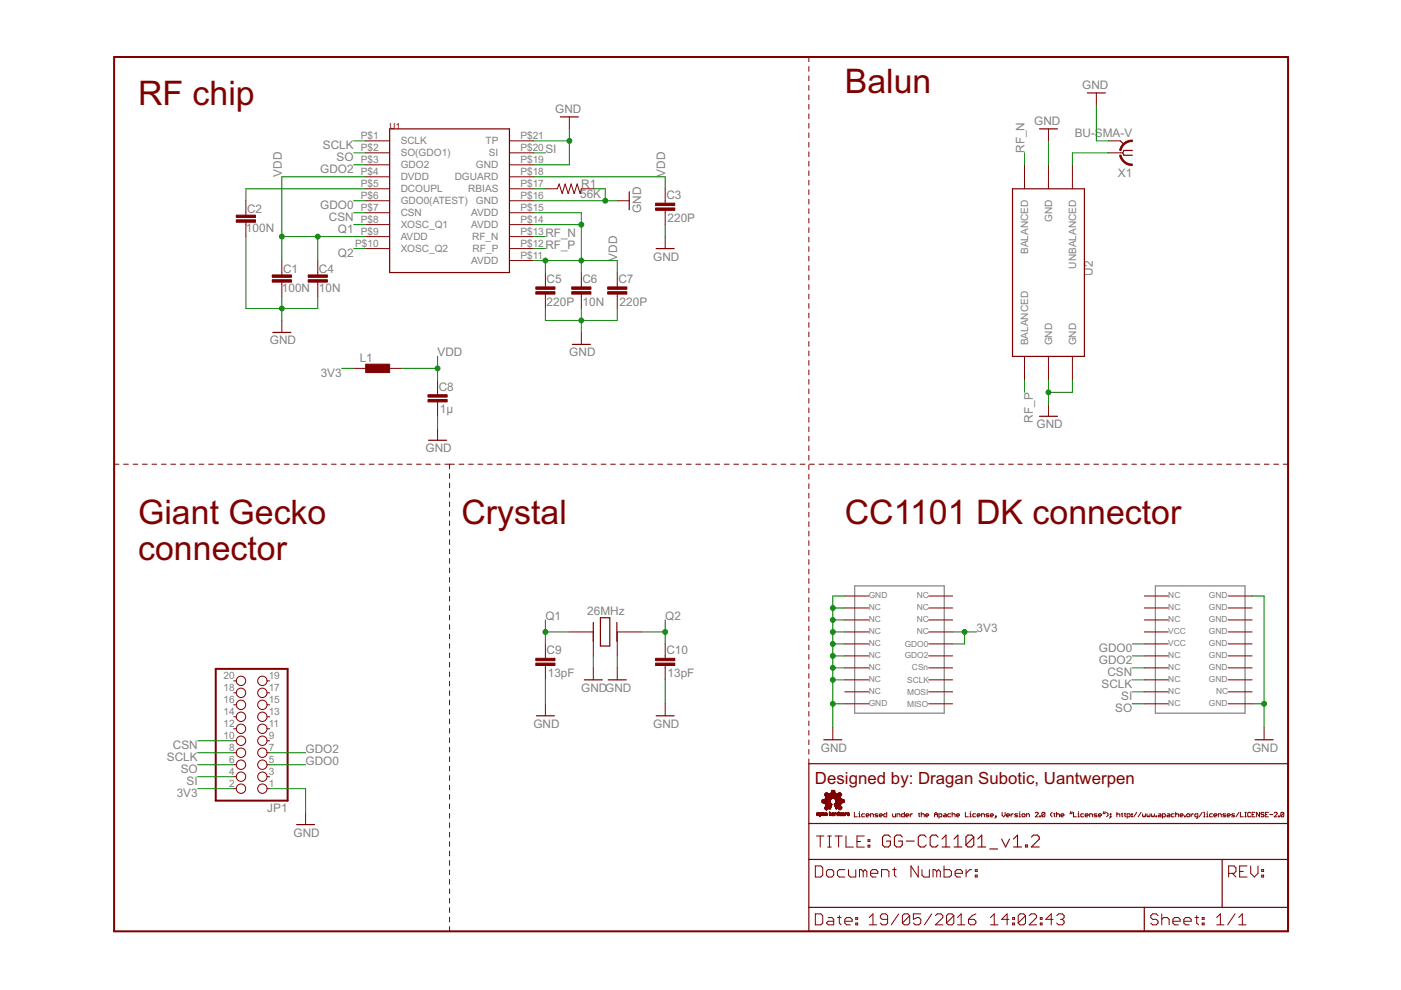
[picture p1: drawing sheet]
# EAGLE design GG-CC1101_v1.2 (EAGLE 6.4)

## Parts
C1  100N  CAP0805  [0805]
C2  100N  CAP0805  [0805]
C3  220P  CAP0805  [0805]
C4  10N  CAP0805  [0805]
C5  220P  CAP0805  [0805]
C6  10N  CAP0805  [0805]
C7  220P  CAP0805  [0805]
C8  1µ  CAP0805  [0805]
C9  13pF  CAP0805  [0805]
C10  13pF  CAP0805  [0805]
JP1  PINHD-2X10  [2X10]
L1  BLM15HG102SN1  [0402]
Q1  XTAL-26MHZ  [XTAL-26MHZ]
R1  56K  RESISTOR0805-RES  [0805]
U1  CC1101  [CC1101]
U2  BALUN-433MHZ  [BALUN-433MHZ]
U$1  CC1101-EVAL_KIT  [CC1101-EVAL_KIT]
X1  BU-SMA-V  [BU-SMA-V]

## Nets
3V3: JP1.2 L1.1 U$1.P$14 U$1.P$15
CSN: JP1.10 U1.P$7(CSN) U$1.P$24
GDO0: JP1.5 U1.P$6(GDO0(ATEST)) U$1.P$26
GDO2: JP1.7 U1.P$3(GDO2) U$1.P$25
GND: C1.2 C2.2 C3.2 C4.2 C5.2 C6.2 C7.2 C8.2 C9.2 C10.2 JP1.1 Q1.P$2 Q1.P$4 R1.2 U1.P$16(GND) U1.P$19(GND) U1.P$21(TP) U2.P$2(GND) U2.P$5(GND) U2.P$6(GND) U$1.P$1 U$1.P$3 U$1.P$4 U$1.P$5 U$1.P$6 U$1.P$7 U$1.P$8 U$1.P$9 U$1.P$10 U$1.P$31 U$1.P$40 X1.2 X1.3 X1.4 X1.5
N$5: C2.1 U1.P$5(DCOUPL)
N$6: R1.1 U1.P$17(RBIAS)
N$10: U2.P$1(UNBALANCED) X1.1
Q1: C9.1 Q1.P$1 U1.P$8(XOSC_Q1)
Q2: C10.1 Q1.P$3 U1.P$10(XOSC_Q2)
RF_N: U1.P$13(RF_N) U2.P$3(BALANCED)
RF_P: U1.P$12(RF_P) U2.P$4(BALANCED)
SCLK: JP1.8 U1.P$1(SCLK) U$1.P$23
SI: JP1.4 U1.P$20(SI) U$1.P$22
SO: JP1.6 U1.P$2(SO(GDO1)) U$1.P$21
VDD: C1.1 C3.1 C4.1 C5.1 C6.1 C7.1 C8.1 L1.2 U1.P$4(DVDD) U1.P$9(AVDD) U1.P$11(AVDD) U1.P$14(AVDD) U1.P$15(AVDD) U1.P$18(DGUARD)
Unconnected: JP1.3 JP1.9 JP1.11 JP1.12 JP1.13 JP1.14 JP1.15 JP1.16 JP1.17 JP1.18 JP1.19 JP1.20 U$1.P$2 U$1.P$11 U$1.P$12 U$1.P$13 U$1.P$16 U$1.P$17 U$1.P$18 U$1.P$19 U$1.P$20 U$1.P$27 U$1.P$28 U$1.P$29 U$1.P$30 U$1.P$32 U$1.P$33 U$1.P$34 U$1.P$35 U$1.P$36 U$1.P$37 U$1.P$38 U$1.P$39

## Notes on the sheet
- Balun
- RF chip
- Crystal | CC1101 DK connector
- Giant Gecko 
  connector
- 26MHz
- Designed by: Dragan Subotic, Uantwerpen
- Licensed under the Apache License, Version 2.0 (the "License"); http://www.apache.org/licenses/LICENSE-2.0

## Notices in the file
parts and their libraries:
SparkFun: Licensing: CC v3.0 Share-Alike You are welcome to use this library for commercial purposes.
